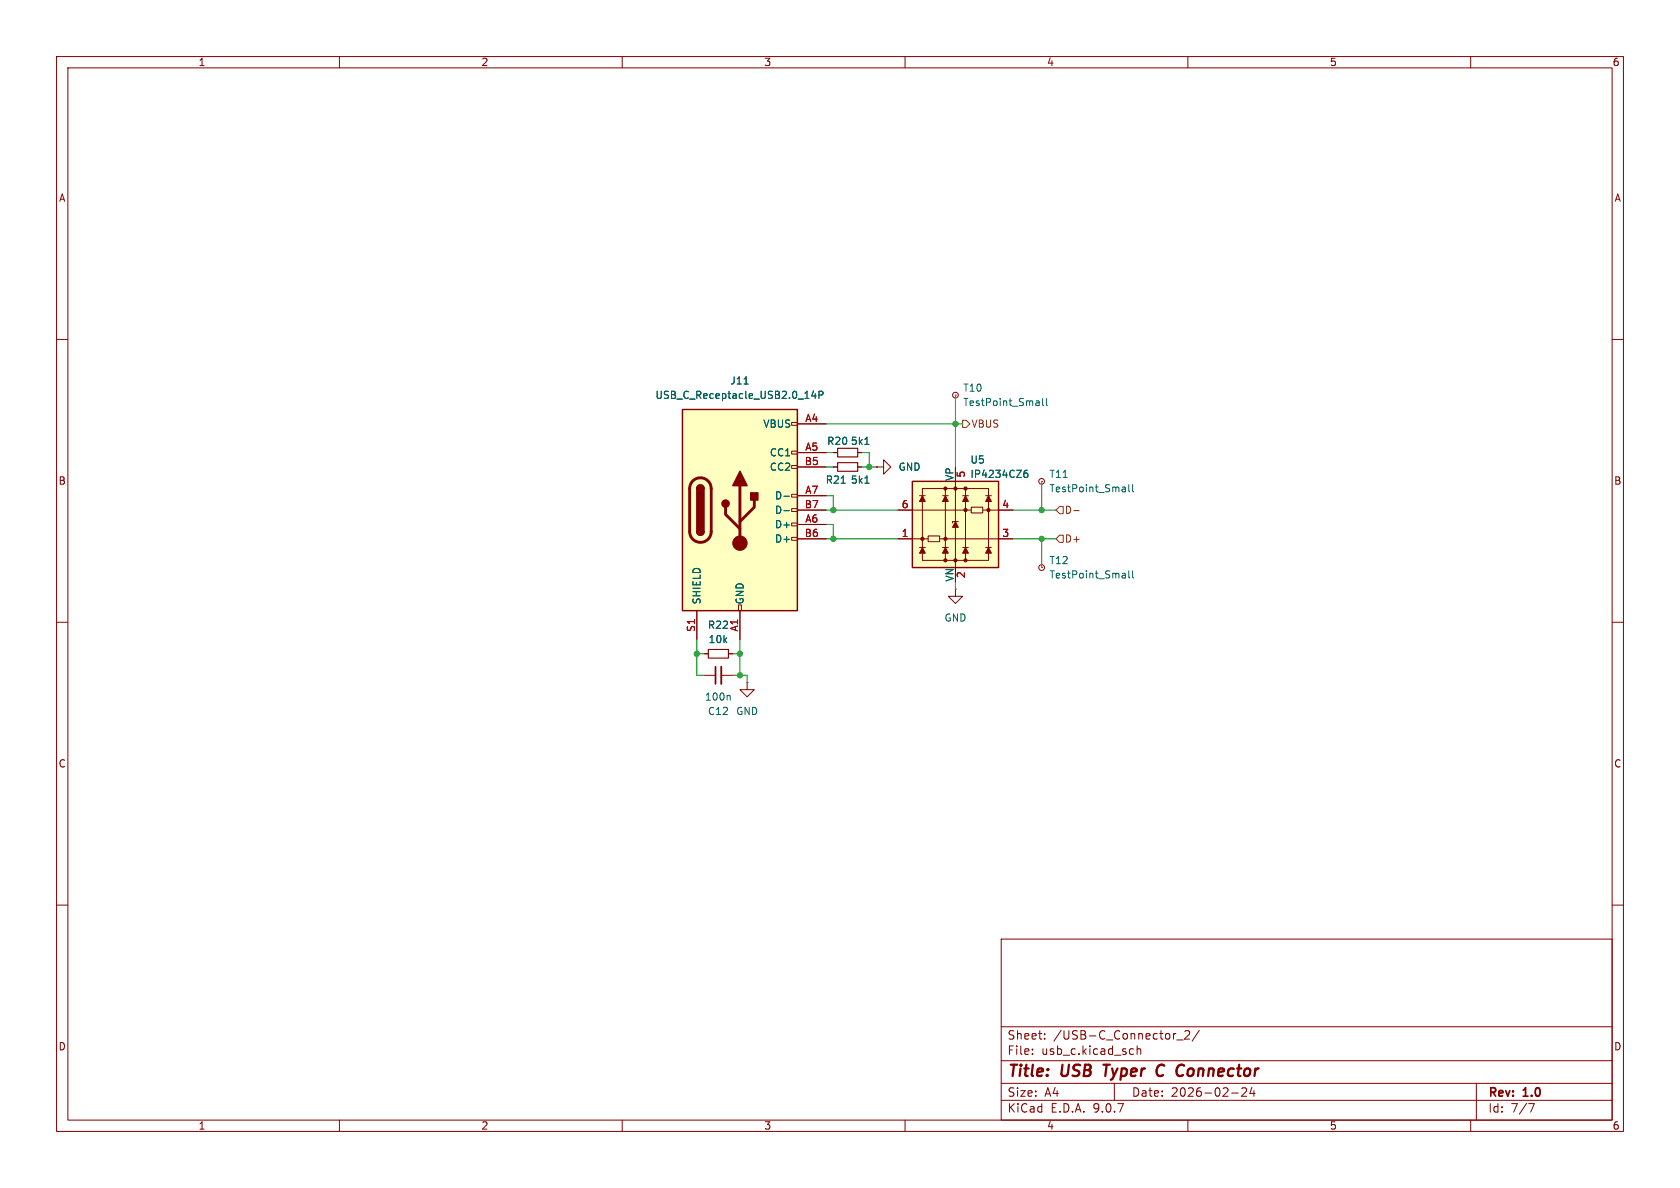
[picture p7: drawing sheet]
<svg xmlns="http://www.w3.org/2000/svg" width="297mm" height="210mm" viewBox="0 0 297 210" stroke-linecap="round" stroke-linejoin="round" font-family="sans-serif">
<g fill="none" stroke="#840000" stroke-width=".18">
<path d="M10 10h277v190h-277zM12 12h273v186h-273zM60 10v2M110 10v2M160 10v2M210 10v2M260 10v2M10 60h2M168.9 69.9h.1M285 60h2M147.3 80h.8M147.3 82.6h.8"/>
<path d="M151.6 80h.8M151.6 82.6h.8M154.9 82.6h1.3v-1.3l1.3 1.3-1.3 1.2v-1.2M154.9 82.6h.1M184.1 85.1h.1M10 110h2M124.5 119.4h2M127.5 119.4h2M184.1 100.3h.1M285 110h2M10 160h2M177 166h108v32h-108z"/>
<path d="M285 160h2M60 198v2M110 198v2M160 198v2M177 194.5h108M177 191.5h108M177 187.5h108M177 181.5h108M182.5 186.3v.1M182.5 185.5v.1M184.7 183.6v.1M184.7 182.8v.1"/>
<path d="M197 191.5v3M200 185.4l.4 .1M200.4 186.3l-.4 .1M201 185.5l.2-.1 .4 .1 .1 .9M201 184.9v1.5M207.7 182.7h.2M208 183.8h1.2M209.5 182.3l.5-.1 .2 .1 .1 .3-.9 1.1h.9M210 198v2M212 182.1l-1.3 2M217.7 193.2h1.2M219.5 192.4l.6-.1 .2 .1 .1 .3-.9 1.1h.9"/>
<path d="M221.3 192.2l-.3 1.1h.9M221.7 192.8v1M260 198v2M261 191.5v6.5M270.2 195.1h1l-.6 1.5"/>
<circle cx="168.9" cy="69.9" r=".51"/>
<circle cx="184.2" cy="85.1" r=".51"/>
<circle cx="184.2" cy="100.3" r=".51"/>
</g>
<path d="M195.1 188.2h1.1M195.6 188.2l-.2 2M204.7 190.1l.3 .1 .5-.1M205.5 188.2l-.5 .1-.2 .2M209.3 188.3v.1" fill="none" stroke="#840000" stroke-width=".4"/>
<path d="M148.1 79.2h3.5v1.6h-3.5zM148.1 81.8h3.5v1.5h-3.5z" fill="none" stroke="#840000" stroke-width=".2"/>
<g fill="none" stroke="#006464" stroke-width=".18">
<path d="M152.9 78.6h.7M183.5 70.9l.2 .1v.7M183.7 71.6l-.4 .1M183.7 71.2h-.4M184.3 70.4v1.1l.2 .2M185 70.4v1.1l.2 .2M148.7 85.4h.7M152.9 85.4h.7M198.8 86.1l.2 .2v.6M199 86.9h-.5M199 86.4l-.5 .1M199.6 85.7v1.1l.1 .1"/>
<path d="M200.2 85.7v1.1l.2 .1M198.8 101.3l.2 .2v.7M199 102.1l-.5 .1M199 101.6l-.5 .1M199.6 100.9v1.1l.1 .2M200.2 100.9v1.1l.2 .2M128.9 122.9l.2 .2v.7"/>
</g>
<path d="M126.5 117.9v3" fill="none" stroke="#840000" stroke-width=".3"/>
<path d="M127.5 117.9v3" fill="none" stroke="#840000" stroke-width=".33"/>
<path d="M120.6 72.4h20.4v35.6h-20.4z" fill="#ffffc2"/>
<g fill="none" stroke="#840000" stroke-width=".18">
<path d="M140 74.7h1v.5h-1zM140 79.8h1v.5h-1zM141 74.9h5M140 82.3h1v.5h-1zM140 87.4h1v.5h-1zM140 89.9h1v.5h-1zM140 92.5h1v.5h-1zM140 95h1v.5h-1zM141 80h5M141 82.6h5M141 87.6h5M141 90.2h5"/>
<path d="M141 92.7h5M141 95.3h5M123.2 108v5M130.6 106.9h.5v1.1h-.5zM130.8 108v5M168.9 104.1v1.3h1.3l-1.3 1.3-1.3-1.3h1.3M168.9 104.1h.1"/>
</g>
<path d="M120.6 72.4h20.4v35.6h-20.4zM123.2 86.4a.64 .64 0 0 1 .6-.7 .64 .64 0 0 1 .7 .7M123.2 94a.64 .64 0 0 0 .6 .6 .64 .64 0 0 0 .7-.6" fill="none" stroke="#840000" stroke-width=".25"/>
<path d="M122.5 85a1.9 1.9 0 0 1 2-.4 1.9 1.9 0 0 1 1.2 1.8v7.6a1.91 1.91 0 0 1-1.9 1.9 1.91 1.91 0 0 1-1.9-1.9v-7.8l.2-.6zM128.3 89.7v1.2l2.5 2.6M130.8 85.9v10.1M133.3 88.4v1.3l-2.5 2.5" fill="none" stroke="#840000" stroke-width=".51"/>
<g fill="#840000" stroke="#840000" stroke-width=".25">
<path d="M123.2 86.4h1.3v7.6h-1.3z"/>
<path d="M123.4 85.9a.64 .64 0 0 1 .7-.1 .64 .64 0 0 1 .4 .6h-1.3z"/>
<path d="M123.2 94h1.3a.64 .64 0 0 1-.7 .6 .64 .64 0 0 1-.6-.6z"/>
<path d="M130.8 83.3l1.3 2.6h-2.6z"/>
<path d="M132.7 87.1h1.3v1.3h-1.3z"/>
<circle cx="128.3" cy="89" r=".63"/>
</g>
<circle cx="130.8" cy="96" r="1.27" fill="#840000" stroke="#840000" stroke-width=".18"/>
<path d="M131.5 67.9h.8M143.8 69.1l-.3 .9h.8M144.1 69.6v.8M144.8 69.8h.6l.1-.2-.1-.3-.6-.1v1.2M138.6 87.7h1M138.6 90.3h1" fill="none" stroke="#006464" stroke-width=".18"/>
<path d="M161.3 85.1h15.2v15.2h-15.2z" fill="#ffffc2"/>
<g fill="none" stroke="#840000" stroke-width=".18">
<path d="M141 74.9h5M141 90.2h5M141 95.3h5M141 87.6h5M141 80h5M141 82.6h5M141 92.7h5M147.3 80h.8M147.3 82.6h.8M151.6 80h.8M151.6 82.6h.8M154.9 82.6h.1"/>
<path d="M158.7 90.2h13M158.7 95.3h5.4M162.6 87.6h1M162.6 96.8h1M163.1 86.4h11.7v12.7h-11.7zM164.1 94.7h2v1.1h-2zM166.1 95.3h13M166.6 87.6h1M166.6 96.8h1M167.1 86.4v12.7M168.9 85.1v15.2M169.4 92.2h-1v.3"/>
<path d="M170.2 87.6h1M170.2 96.8h1M170.7 86.4v12.7M171.7 89.7h2v1h-2zM173.7 90.2h5.4M174.2 87.6h1.1M174.2 96.8h1.1M123.2 108v5M124.5 115.6h.7M128.8 115.6h.7M130.8 108v5M132.1 120.7v1.2h1.2l-1.2 1.3-1.3-1.3h1.3"/>
<path d="M132.1 120.7h.1"/>
</g>
<path d="M161.3 85.1h15.2v15.2h-15.2z" fill="none" stroke="#840000" stroke-width=".25"/>
<g fill="#840000" stroke="#840000" stroke-width=".18">
<path d="M163.1 87.6l.5 1h-1z"/>
<path d="M163.1 96.8l.5 1h-1z"/>
<path d="M167.1 87.6l.5 1h-1z"/>
<path d="M167.1 96.8l.5 1h-1z"/>
<path d="M168.9 92.2l.5 1h-1z"/>
<path d="M170.7 87.6l.5 1h-1z"/>
<path d="M170.7 96.8l.5 1h-1z"/>
<path d="M174.8 87.6l.5 1h-1.1z"/>
<path d="M174.8 96.8l.5 1h-1.1z"/>
<circle cx="163.1" cy="95.3" r=".28"/>
<circle cx="167.1" cy="86.4" r=".28"/>
<circle cx="167.1" cy="95.3" r=".28"/>
<circle cx="167.1" cy="99.1" r=".28"/>
<circle cx="168.9" cy="86.4" r=".28"/>
<circle cx="168.9" cy="99.1" r=".28"/>
<circle cx="170.7" cy="86.4" r=".28"/>
<circle cx="170.7" cy="90.2" r=".28"/>
<circle cx="170.7" cy="99.1" r=".28"/>
<circle cx="174.8" cy="90.2" r=".28"/>
</g>
<path d="M131.5 67.9h.8M143.8 69.1l-.3 .9h.8M144.1 69.6v.8M144.8 69.8h.6l.1-.2-.1-.3-.6-.1v1.2M152.9 78.6h.7M138.6 87.7h1M138.6 90.3h1M148.7 85.4h.7M152.9 85.4h.7M181.6 83.1l-.4 .1a.86 .86 0 0 0 0 1.2l.5-.1v-.4l-.2-.3h-.3l-.2 .3" fill="none" stroke="#006464" stroke-width=".18"/>
<path d="M125.2 114.8h3.6v1.5h-3.6z" fill="none" stroke="#840000" stroke-width=".2"/>
<path d="M170.2 74.3h.6l.6 .6-.6 .7h-.6zM186.7 90.2l.6-.7h.7v1.3h-.7zM186.7 95.3l.6-.7h.7v1.3h-.7zM189.8 90.3h1" fill="none" stroke="#725600" stroke-width=".18"/>
<g fill="none" stroke="#009600" stroke-width=".18">
<path d="M146 74.9h24.2M168.9 69.9v12.7M146 90.2h12.7M146 92.7h1.3v2.6M146 95.3h12.7M146 87.6h1.3v2.6M146 82.6h1.3M146 80h1.3M152.4 82.6h2.5M152.4 80h1.3v2.6M179.1 90.2h7.6M179.1 95.3h7.6"/>
<path d="M184.1 85.1v5.1M184.1 95.3v5M123.2 115.6h1.3M123.2 113v6.4h1.3M129.5 115.6h1.3M129.5 119.4h2.6v1.3M130.8 113v6.4M168.9 102.9v1.2"/>
</g>
<g fill="#009600" stroke="#009600" stroke-width=".18">
<circle cx="168.9" cy="74.9" r=".46"/>
<circle cx="184.1" cy="90.2" r=".46"/>
<circle cx="147.3" cy="90.2" r=".46"/>
<circle cx="184.1" cy="95.3" r=".46"/>
<circle cx="130.8" cy="115.6" r=".46"/>
<circle cx="147.3" cy="95.3" r=".46"/>
<circle cx="153.7" cy="82.6" r=".46"/>
<circle cx="123.2" cy="115.6" r=".46"/>
<circle cx="130.8" cy="119.4" r=".46"/>
</g>
<g font-size="2.8" fill="#840000">
<text x="178" y="190.9">Title:</text>
<text x="187.7" y="190.9">USB</text>
<text x="196" y="190.9">Typer</text>
<text x="206.1" y="190.9">C</text>
<text x="210.4" y="190.9">Connector</text>
</g>
<g font-size="2.1" fill="#840000">
<text x="178" y="184">Sheet:</text>
<text x="186.2" y="184">/USB-C_Connector_2/</text>
<text x="178" y="186.7">File:</text>
<text x="184.1" y="186.7">usb_c.kicad_sch</text>
<text x="178" y="196.9">KiCad</text>
<text x="178" y="194.1">Size:</text>
<text x="184.7" y="194.1">A4</text>
<text x="185.7" y="196.9">E.D.A.</text>
<text x="193.3" y="196.9">9.0.7</text>
<text x="200" y="194.1">Date:</text>
<text x="207" y="194.1">2026-02-24</text>
<text x="263" y="194.3">Rev:</text>
<text x="263" y="196.9">Id:</text>
<text x="267.1" y="196.9">7/7</text>
<text x="269.4" y="194.3">1.0</text>
</g>
<g font-size="1.8" fill="#840000">
<text x="35" y="11.9">1</text>
<text x="85" y="11.9">2</text>
<text x="135" y="11.9">3</text>
<text x="185" y="11.9">4</text>
<text x="235" y="11.9">5</text>
<text x="285" y="11.9">6</text>
<text x="10.3" y="35.9">A</text>
<text x="285.3" y="35.9">A</text>
<text x="10.3" y="85.9">B</text>
<text x="285.3" y="85.9">B</text>
<text x="10.3" y="135.9">C</text>
<text x="285.3" y="135.9">C</text>
<text x="10.3" y="185.9">D</text>
<text x="285.3" y="185.9">D</text>
<text x="35" y="199.9">1</text>
<text x="85" y="199.9">2</text>
<text x="135" y="199.9">3</text>
<text x="185" y="199.9">4</text>
<text x="235" y="199.9">5</text>
<text x="285" y="199.9">6</text>
</g>
<g font-size="1.8" fill="#006464">
<text x="115.8" y="70.7">USB_C_Receptacle_USB2.0_14P</text>
<text x="129" y="68.2">J11</text>
<text x="170.2" y="72">TestPoint_Small</text>
<text x="170.2" y="69.4">T10</text>
<text x="134.9" y="75.8">VBUS</text>
<text x="136" y="80.9">CC1</text>
<text x="136" y="83.4">CC2</text>
<text x="146.1" y="78.8">R20</text>
<text x="150.3" y="78.8">5k1</text>
<text x="158.8" y="83.4">GND</text>
<text x="171.5" y="82.1">U5</text>
<text x="136.9" y="88.5">D-</text>
<text x="145.9" y="85.7">R21</text>
<text x="150.3" y="85.7">5k1</text>
<text x="168.7" y="85.1" transform="rotate(-90 168.7 85.1)">VP</text>
<text x="171.5" y="84.7">IP4234CZ6</text>
<text x="185.4" y="87.2">TestPoint_Small</text>
<text x="185.4" y="84.7">T11</text>
<text x="136.9" y="91">D-</text>
<text x="136.9" y="93.6">D+</text>
<text x="136.9" y="96.1">D+</text>
<text x="185.4" y="99.9">T12</text>
<text x="124.1" y="106.9" transform="rotate(-90 124.1 106.9)">SHIELD</text>
<text x="131.7" y="106.9" transform="rotate(-90 131.7 106.9)">GND</text>
<text x="168.7" y="102.9" transform="rotate(-90 168.7 102.9)">VN</text>
<text x="185.4" y="102.5">TestPoint_Small</text>
<text x="125.1" y="111.4">R22</text>
<text x="125.2" y="113.9">10k</text>
<text x="166.9" y="110.1">GND</text>
<text x="124.5" y="124.1">100n</text>
<text x="125.1" y="126.6">C12</text>
<text x="130" y="126.6">GND</text>
</g>
<g font-size="1.8" fill="#a90000">
<text x="142.3" y="74.7">A4</text>
<text x="142.2" y="82.3">B5</text>
<text x="142.3" y="79.8">A5</text>
<text x="142.2" y="89.9">B7</text>
<text x="142.3" y="87.4">A7</text>
<text x="159.3" y="89.9">6</text>
<text x="170.9" y="84.5" transform="rotate(-90 170.9 84.5)">5</text>
<text x="177.1" y="89.9">4</text>
<text x="142.2" y="95">B6</text>
<text x="142.3" y="92.5">A6</text>
<text x="159.3" y="95">1</text>
<text x="177.1" y="95">3</text>
<text x="170.9" y="102.3" transform="rotate(-90 170.9 102.3)">2</text>
<text x="122.9" y="111.8" transform="rotate(-90 122.9 111.8)">S1</text>
<text x="130.6" y="111.7" transform="rotate(-90 130.6 111.7)">A1</text>
</g>
<g font-size="1.8" fill="#725600">
<text x="171.6" y="75.8">VBUS</text>
<text x="188.2" y="91">D-</text>
<text x="188.2" y="96.1">D+</text>
</g>
</svg>
